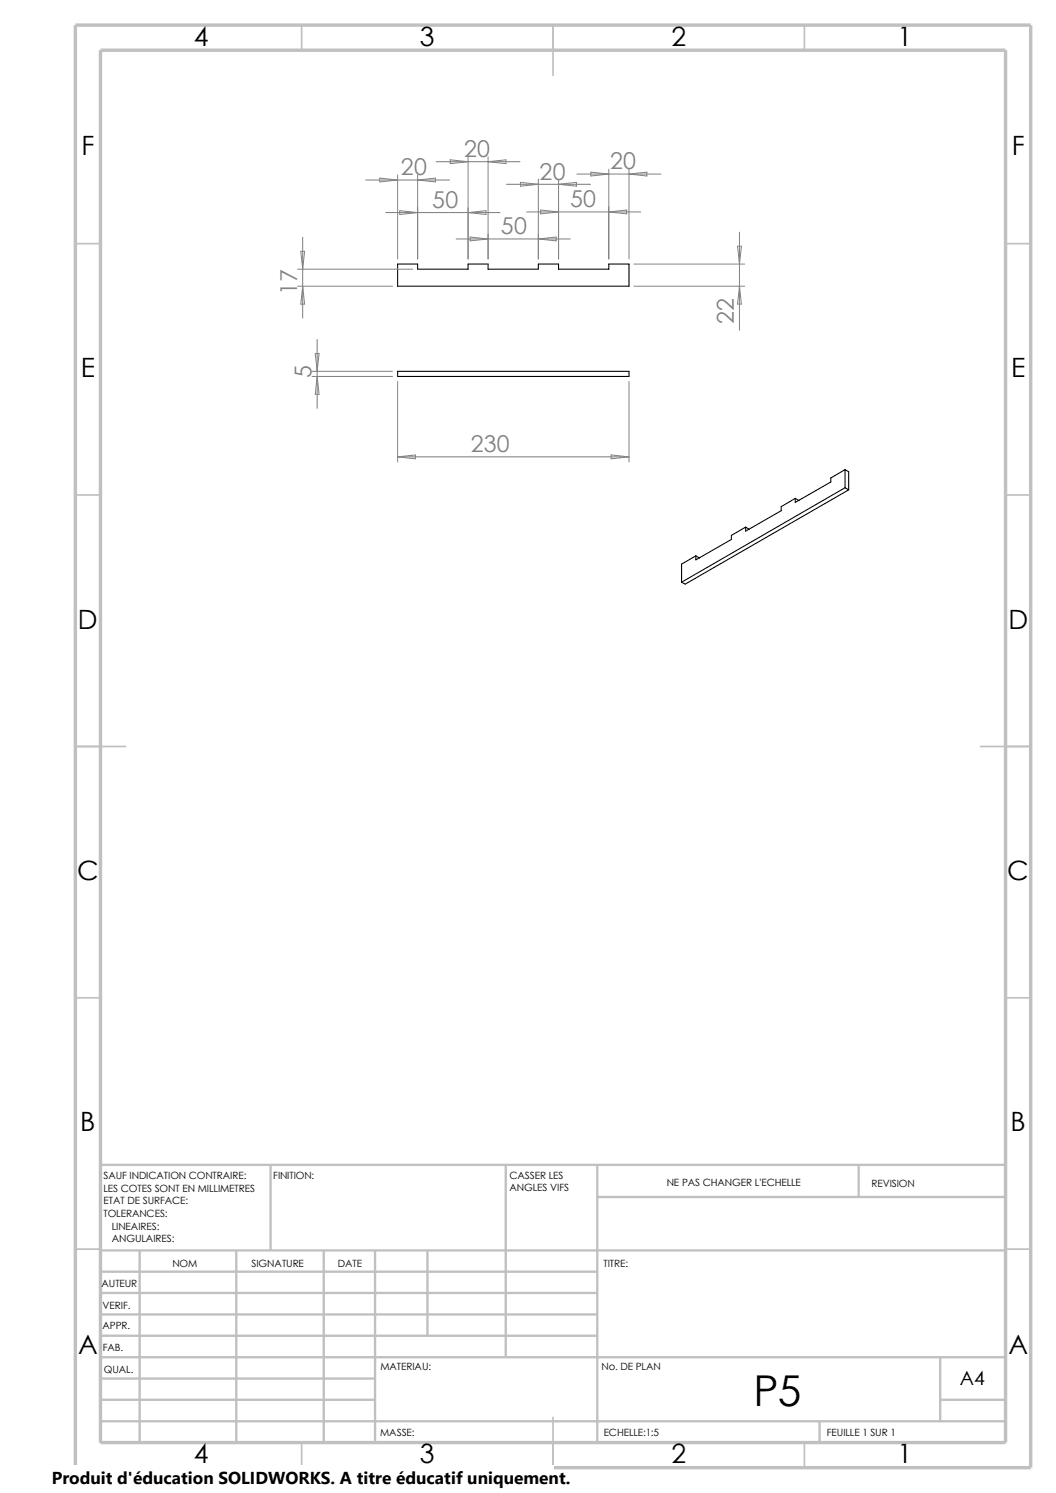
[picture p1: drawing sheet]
<svg xmlns="http://www.w3.org/2000/svg" width="210mm" height="297mm" viewBox="0 0 210 297" stroke-linecap="round" stroke-linejoin="round" font-family="sans-serif">
<g fill="none" stroke="#c0c0c0" stroke-width=".34">
<path d="M60 5v5M110 5v10M160 5v5M15 48.5h5M200 48.5h5M15 98.5h5M200 98.5h5M15 148.5h10M195 148.5h10M15 198.5h5M200 198.5h5M15 248.5h5"/>
<path d="M200 248.5h5M60 287v5M110 282v10M160 287v5"/>
</g>
<g fill="none" stroke="#c0c0c0" stroke-width=".47">
<path d="M53.8 231.7v17.1M100.6 231.7v38.3M118.8 231.7v55.3M118.8 238.1h81.2M170.8 231.7v6.4M200 231.7h-180v55.3M20 248.8h180M20 257.2h98.8M20 253h98.8M27.8 248.8v38.2M47 248.8v38.2M64.4 248.8v38.2"/>
<path d="M74.6 248.8v38.2M85 248.8v16.9M20 265.7h98.8M20 261.5h98.8M20 278.5h54.6M20 274.2h54.6M20 270h180M187 278.5h13M187 270v12.7M20 282.7h180M163 282.7v4.3"/>
</g>
<path d="M15 5h190v287h-190zM20 10h180v277h-180z" fill="none" stroke="#c0c0c0" stroke-width=".68" stroke-linecap="butt"/>
<g fill="none" stroke="#000" stroke-width=".21">
<path d="M79.1 52.5h4v1.1h10v-1.1h4v1.1h10v-1.1h4v1.1h10v-1.1h4v4.4h-46zM79.1 73.9h46v1h-46zM158.2 99.1l-2.8 1.7v.8l-7.1 4.1v-.8M158.2 99.1l.7 .5M168.1 97l-32.5 18.8M168.1 97l.7 .5M168.1 93.4v3.6M168.1 93.4l.7 .5v3.6M168.1 93.4l-2.9 1.7v.8l-7 4v-.8M168.8 97.5l-32.5 18.7-.7-.4M138.4 110.6l-2.8 1.6v3.6M138.4 110.6l.7 .4"/>
<path d="M148.3 104.9l-2.8 1.6v.8l-7.1 4.1v-.8M148.3 104.9l.7 .4"/>
</g>
<g fill="none" stroke="#808080" stroke-width=".2">
<path d="M72.7 35.8h16.7M75.5 35.4l3.6 .4-3.6 .4zM79.1 34.8v16.7M83.1 34.8v16.7M83.1 35.8l3.5-.4v.8zM86.7 32.2h16.7M89.5 31.8l3.6 .4-3.6 .4zM93.1 31.2v20.3M97.1 31.2v20.3M97.1 32.2l3.5-.4v.8zM100.7 36.7h16.7M103.5 36.3l3.6 .4-3.6 .3z"/>
<path d="M107.1 35.6v15.9M111.1 36.7l3.5-.4v.7zM111.1 35.6v15.9M114.7 34.6h16.7M117.5 34.2l3.6 .4-3.6 .4zM121.1 33.7v17.8M125.1 34.6l3.6-.4v.8zM125.1 33.7v17.8M59.2 56.9h18.9M59.2 53.6h22.9M59.8 50h.8l-.4 3.6zM60.2 56.9l.4 3.6h-.8z"/>
<path d="M60.2 47.2v16.1M76.7 42.3h22.7M79.5 41.9l3.6 .4-3.6 .4zM90.7 47.5h22.7M93.1 42.3l3.5-.4v.8zM93.5 47.2l3.6 .3-3.6 .4zM104.7 42.2h22.7M107.1 47.5l3.5-.3v.7zM107.5 41.8l3.6 .4-3.6 .3zM121.1 42.2l3.5-.4v.7zM126.1 52.5h22M126.1 56.9h22"/>
<path d="M146.7 49h.7l-.3 3.5zM147.1 56.9l.3 3.6h-.7zM147.1 46.2v19.5M62.1 73.9h16M62.1 74.9h16M62.7 70.3h.8l-.4 3.6zM63.1 67.5v13.7M63.1 74.9l.4 3.5h-.8zM79.1 75.9v16M125.1 75.9v16M79.1 90.9l3.5-.4v.8zM79.1 90.9h46"/>
<path d="M121.5 90.5l3.6 .4-3.6 .4z"/>
</g>
<path d="M10.3 291.5h99.8v5.5h-99.8z" fill="#fff"/>
<text font-size="8.5" x="149.9" y="279.7">P5</text>
<g font-size="5.3">
<text x="38.5" y="9.1">4</text>
<text x="83.5" y="9.1">3</text>
<text x="133.5" y="9.1">2</text>
<text x="178.5" y="9.1">1</text>
<text x="16.2" y="30.8">F</text>
<text x="201.2" y="30.8">F</text>
<text x="16" y="75.1">E</text>
<text x="201.1" y="75.1">E</text>
<text x="15.5" y="125.1">D</text>
<text x="200.6" y="125.1">D</text>
<text x="15.3" y="175.1">C</text>
<text x="200.3" y="175.1">C</text>
<text x="16" y="225.1">B</text>
<text x="201" y="225.1">B</text>
<text x="15.5" y="269.3">A</text>
<text x="200.5" y="269.3">A</text>
<text x="38.5" y="291.1">4</text>
<text x="83.5" y="291.1">3</text>
<text x="133.5" y="291.1">2</text>
<text x="178.5" y="291.1">1</text>
</g>
<g font-size="4.6" fill="#808080">
<text x="79.7" y="34.9">20</text>
<text x="92.3" y="31.2">20</text>
<text x="107.3" y="35.7">20</text>
<text x="121.3" y="33.7">20</text>
<text x="85.9" y="41.4">50</text>
<text x="113.4" y="41.2">50</text>
<text x="99.6" y="46.6">50</text>
<text x="59.1" y="58.6" transform="rotate(-90 59.1 58.6)">17</text>
<text x="146" y="64.4" transform="rotate(-90 146 64.4)">22</text>
<text x="62" y="75.3" transform="rotate(-90 62 75.3)">5</text>
<text x="93.6" y="90">230</text>
</g>
<text font-size="3.9" x="190.9" y="275.5">A4</text>
<text font-size="3.4" x="10.3" y="295.2">Produit d'éducation SOLIDWORKS. A titre éducatif uniquement.</text>
<g font-size="2">
<text x="20.6" y="234.6">SAUF INDICATION CONTRAIRE:</text>
<text x="20.6" y="237.1">LES COTES SONT EN MILLIMETRES</text>
<text x="20.6" y="239.6">ETAT DE SURFACE:</text>
<text x="54.4" y="234.6">FINITION:</text>
<text x="101.3" y="237">ANGLES VIFS</text>
<text x="101.3" y="234.5">CASSER LES</text>
<text x="132.6" y="236">NE PAS CHANGER L'ECHELLE</text>
<text x="173.3" y="236.2">REVISION</text>
<text x="20.6" y="242.1">TOLERANCES:</text>
<text x="22.2" y="244.6">LINEAIRES:</text>
<text x="22.2" y="247.1">ANGULAIRES:</text>
<text x="50" y="252">SIGNATURE</text>
<text x="67.2" y="252">DATE</text>
<text x="120" y="252">TITRE:</text>
<text x="20.2" y="256.1">AUTEUR</text>
<text x="34.3" y="252.1">NOM</text>
<text x="20.4" y="260.4">VERIF.</text>
<text x="20.4" y="264.5">APPR.</text>
<text x="20.4" y="268.8">FAB.</text>
<text x="20.7" y="273.2">QUAL.</text>
<text x="75.6" y="272.5">MATERIAU:</text>
<text x="119.6" y="272.5">No. DE PLAN</text>
<text x="75.6" y="285.6">MASSE:</text>
<text x="120.1" y="285.6">ECHELLE:1:5</text>
<text x="164.5" y="285.6">FEUILLE 1 SUR 1</text>
</g>
</svg>
